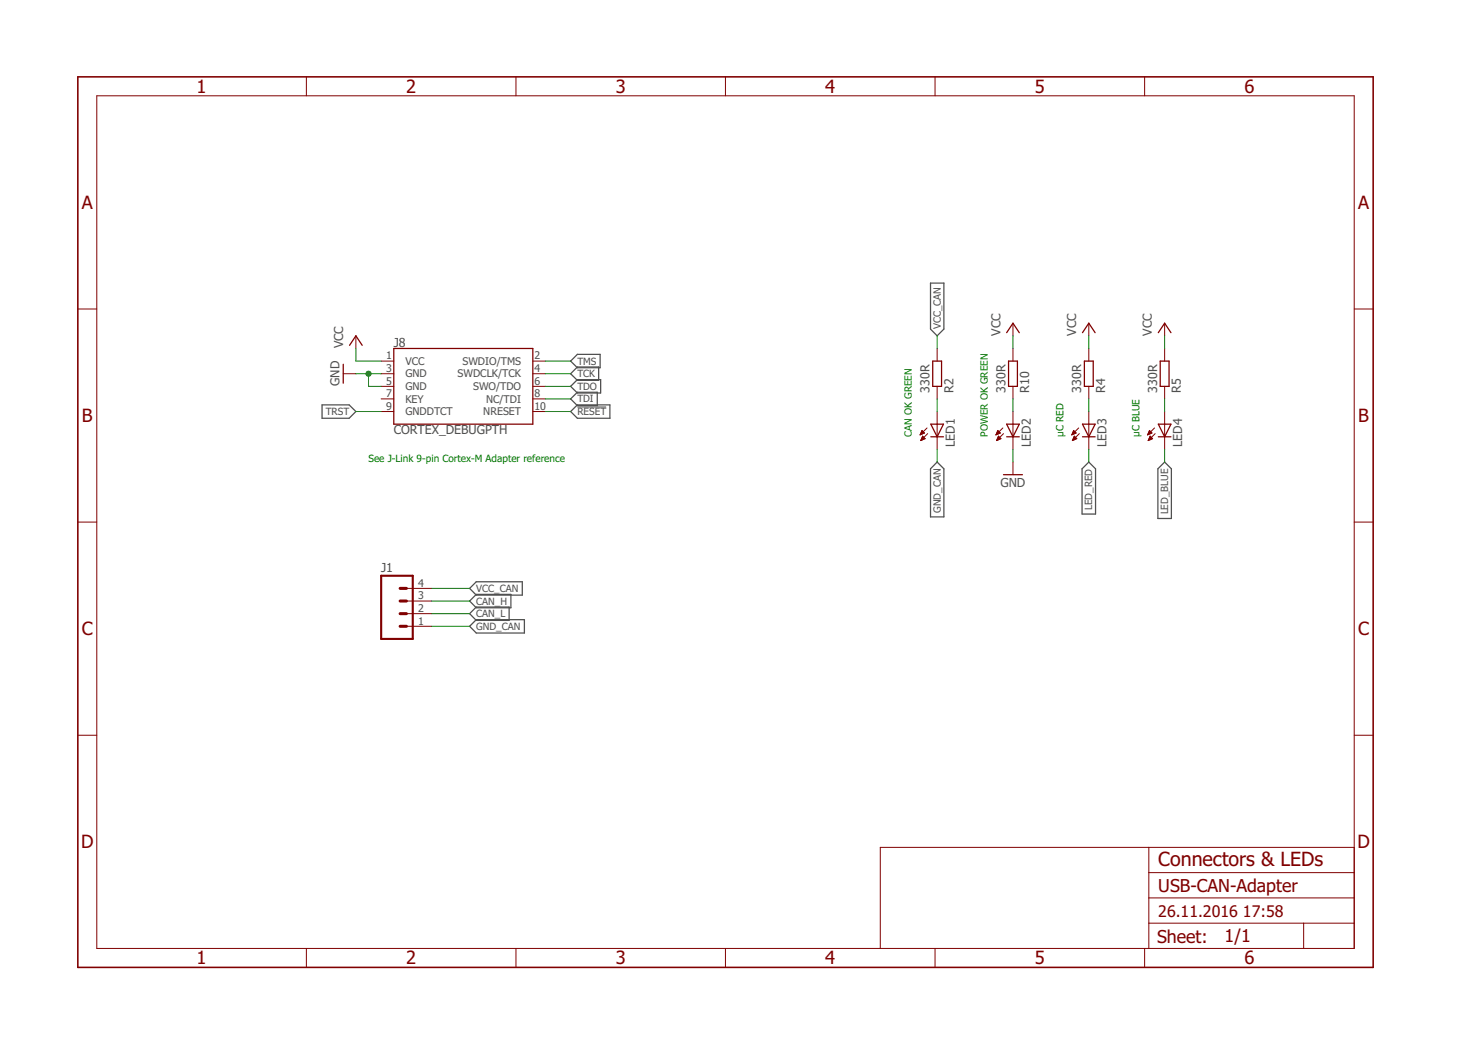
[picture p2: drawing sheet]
<svg xmlns="http://www.w3.org/2000/svg" width="297mm" height="210mm" viewBox="0 0 297 210" stroke-linecap="round" stroke-linejoin="round" font-family="sans-serif">
<g fill="none" stroke="#505050" stroke-width=".25">
<path d="M187 56.9h2.7v9.3l-1.4 1.3-1.3-1.3zM114.7 72.6l1.3-1.4h4.6v2.7h-4.6zM114.7 75.1l1.3-1.3h4.3v2.7h-4.3zM114.7 77.7l1.3-1.4h4.7v2.7h-4.7zM64.7 81.4h5.5l1.3 1.3-1.3 1.4h-5.5zM114.7 80.2l1.3-1.3h4v2.7h-4zM114.7 82.7l1.3-1.3h6.6v2.7h-6.6zM188.3 92.9l1.4 1.4v9.6h-2.7v-9.6zM218.8 92.9l1.4 1.4v9.1h-2.7v-9.1zM234.1 92.9l1.3 1.4v9.9h-2.7v-9.9zM94.4 118.3l1.3-1.3h9.3v2.7h-9.3zM94.4 123.4l1.3-1.4h6.6v2.7h-6.6z"/>
<path d="M94.4 120.8l1.3-1.3h7v2.7h-7zM94.4 125.9l1.3-1.3h9.7v2.7h-9.7z"/>
</g>
<path d="M116 81.8h5.8" fill="none" stroke="#505050" stroke-width=".2"/>
<g fill="none" stroke="#800000" stroke-width=".2">
<path d="M19.5 19.3h252.7v171.4h-252.7zM61.6 15.5v3.8M103.7 15.5v3.8M145.8 15.5v3.8M187.9 15.5v3.8M230 15.5v3.8M15.6 62.1h3.9M69 75.1h2.5M71.5 67.5v2.6M76.6 72.6h2.5M76.6 75.1h2.5M76.6 77.7h2.5"/>
<path d="M107.1 72.6h2.5M107.1 75.1h2.5M107.1 77.7h2.5M188.3 70.1v2.5M188.3 77.7v2.5M203.6 65v2.5M203.6 70.1v2.5M203.6 77.7v2.5M218.8 65v2.5M218.8 70.1v2.5M218.8 77.7v2.5M234.1 65v2.5"/>
<path d="M234.1 70.1v2.5M234.1 77.7v2.5M272.2 62.1h3.8M76.6 80.2h2.5M76.6 82.7h2.5M107.1 80.2h2.5M107.1 82.7h2.5M185 87.4h.2M185 87.2h.4M185.1 87.1h.6M185.1 88.6h.1M185.1 88.4h.3"/>
<path d="M185.1 87h.6M185.2 86.9h.4M185.2 88.3h.5M185.2 88.2h.7M185.2 86.7h.3M185.3 86.6h.1M185.3 88.1h.5M185.3 86.6l.5 .5-.9 .3zM185.3 87.9h.4M185.4 87.8h.1M185.4 87.7l.5 .5-.9 .4zM185.4 87.7h.1"/>
<path d="M186.3 86l-1.4 1.4M186.4 87.2l-1.4 1.4M188.3 82.7v7.7M200.2 87.4h.2M200.3 87.2h.4M200.3 87.1h.7M200.3 88.6h.1M200.3 88.4h.4M200.4 87h.6M200.4 86.9h.4M200.4 88.3h.5M200.4 86.7h.3"/>
<path d="M200.4 88.2h.7M200.5 86.6h.1M200.5 88.1h.5M200.5 86.6l.5 .5-.8 .3zM200.6 87.9h.3M200.6 87.8h.2M200.7 87.7h.1M200.7 87.7l.5 .5-.9 .4zM201.5 86l-1.3 1.4M201.7 87.2l-1.4 1.4M203.6 82.7v7.7M203.6 92.9v2.5"/>
<path d="M215.4 87.4h.2M215.5 87.2h.4M215.5 87.1h.7M215.5 88.6h.1M215.6 88.4h.3M215.6 87h.6M215.6 86.9h.5M215.6 88.3h.6M215.7 86.7h.3M215.7 88.2h.7M215.8 86.6h.1M215.8 88.1h.5"/>
<path d="M215.8 86.6l.5 .5-.9 .3zM215.8 87.9h.4M215.9 87.8h.1M215.9 87.7h.1M216.4 88.2l-.5-.5-.4 .9M216.4 88.2l-.9 .4M216.8 86l-1.4 1.4M216.9 87.2l-1.4 1.4M218.8 82.7v7.7M230.7 87.4h.2M230.7 87.2h.5M230.8 87.1h.6"/>
<path d="M230.8 88.6h.1M230.8 87h.6M230.8 88.4h.3M230.9 86.9h.4M230.9 88.3h.5M230.9 86.7h.3M230.9 88.2h.7M231 86.6h.1M231 88.1h.5M231 86.6l.5 .5-.9 .3zM231 87.9h.4M231.1 87.8h.2"/>
<path d="M231.1 87.7h.1M231.1 87.7l.5 .5-.8 .4zM232 86l-1.4 1.4M232.2 87.2l-1.4 1.4M234.1 82.7v7.7M15.6 105h3.9M81.7 118.3h5.1M272.2 105h3.8M81.7 125.9h5.1M81.7 123.4h5.1M81.7 120.8h5.1M15.6 147.8h3.9"/>
<path d="M272.2 147.8h3.8M230.9 170.4v20.3M230.9 175.5h41.3M272.2 170.4h-95.3v20.3M61.6 190.7v3.8M103.7 190.7v3.8M145.8 190.7v3.8M187.9 190.7v3.8M230 190.7v3.8M230.9 185.6h41.3M230.9 180.5h41.3M262 185.6v5.1"/>
</g>
<path d="M15.6 15.5h260.4v179h-260.4z" fill="none" stroke="#800000" stroke-width=".32"/>
<path d="M76.6 115.8h6.4v12.7h-6.4z" fill="none" stroke="#800000" stroke-width=".42"/>
<path d="M80.4 118.3h1.3M80.4 120.8h1.3M80.4 123.4h1.3M80.4 125.9h1.3" fill="none" stroke="#800000" stroke-width=".61"/>
<g fill="none" stroke="#800000" stroke-width=".25">
<path d="M69 73.2v3.8M70.3 69.4l1.2-1.9 1.3 1.9M79.1 70.1h28v15.2h-28zM187.5 72.6h1.7v5.1h-1.7zM202.3 66.9l1.3-1.9 1.3 1.9M202.7 72.6h1.8v5.1h-1.8zM217.6 66.9l1.2-1.9 1.3 1.9M217.9 72.6h1.8v5.1h-1.8zM232.8 66.9l1.3-1.9 1.2 1.9M233.2 72.6h1.7v5.1h-1.7zM187.1 85.3h2.5l-1.3 2.5zM187.1 87.8h2.5"/>
<path d="M201.7 95.4h3.8M202.3 85.3h2.6l-1.3 2.5zM202.3 87.8h2.6M217.6 85.3h2.5l-1.3 2.5zM217.6 87.8h2.5M232.8 85.3h2.5l-1.2 2.5zM232.8 87.8h2.5"/>
</g>
<g fill="none" stroke="#008000" stroke-width=".2">
<path d="M71.5 75.1h5.1M71.5 70.1v2.5h5.1M74.1 75.1v2.6h2.5M109.6 75.1h5.1M109.6 77.7h5.1M109.6 72.6h5.1M188.3 67.5v2.6M203.6 67.5v2.6M218.8 67.5v2.6M234.1 67.5v2.6M71.5 82.7h5.1M109.6 80.2h5.1"/>
<path d="M109.6 82.7h5.1M188.3 80.2v2.5M188.3 90.4v2.5M203.6 80.2v2.5M203.6 90.4v2.5M218.8 80.2v2.5M218.8 90.4v2.5M234.1 80.2v2.5M234.1 90.4v2.5M86.8 118.3h7.6M86.8 123.4h7.6M86.8 120.8h7.6"/>
<path d="M86.8 125.9h7.6"/>
</g>
<circle cx="74.1" cy="75.1" r=".51" fill="#008000" stroke="#008000" stroke-width=".2"/>
<text font-size="3.9" fill="#800000" x="232.8" y="174.2">Connectors &amp; LEDs</text>
<g font-size="3.7" fill="#800000">
<text x="39.5" y="18.6">1</text>
<text x="81.6" y="18.6">2</text>
<text x="123.7" y="18.6">3</text>
<text x="165.9" y="18.6">4</text>
<text x="208" y="18.6">5</text>
<text x="250.1" y="18.6">6</text>
<text x="16.4" y="42">A</text>
<text x="273" y="42">A</text>
<text x="16.5" y="84.8">B</text>
<text x="273" y="84.8">B</text>
<text x="16.4" y="127.7">C</text>
<text x="273" y="127.7">C</text>
<text x="16.3" y="170.6">D</text>
<text x="272.8" y="170.6">D</text>
<text x="39.5" y="193.9">1</text>
<text x="81.6" y="193.9">2</text>
<text x="123.7" y="193.9">3</text>
<text x="165.9" y="193.9">4</text>
<text x="208" y="193.9">5</text>
<text x="250.1" y="193.9">6</text>
</g>
<g font-size="3.6" fill="#800000">
<text x="232.8" y="179.3">USB-CAN-Adapter</text>
<text x="232.5" y="189.5">Sheet:</text>
<text x="246.1" y="189.4">1/1</text>
</g>
<g font-size="3.2" fill="#800000">
<text x="232.8" y="184.3">26.11.2016</text>
<text x="249.8" y="184.3">17:58</text>
</g>
<g font-size="2.5" fill="#505050">
<text x="69" y="70.1" transform="rotate(-90 69 70.1)">VCC</text>
<text x="79.1" y="69.8">J8</text>
<text x="201" y="67.5" transform="rotate(-90 201 67.5)">VCC</text>
<text x="216.3" y="67.5" transform="rotate(-90 216.3 67.5)">VCC</text>
<text x="231.5" y="67.5" transform="rotate(-90 231.5 67.5)">VCC</text>
<text x="68.2" y="77.6" transform="rotate(-90 68.2 77.6)">GND</text>
<text x="186.8" y="78.9" transform="rotate(-90 186.8 78.9)">330R</text>
<text x="191.6" y="78.9" transform="rotate(-90 191.6 78.9)">R2</text>
<text x="202.1" y="78.9" transform="rotate(-90 202.1 78.9)">330R</text>
<text x="206.9" y="78.9" transform="rotate(-90 206.9 78.9)">R10</text>
<text x="217.3" y="78.9" transform="rotate(-90 217.3 78.9)">330R</text>
<text x="222.1" y="78.9" transform="rotate(-90 222.1 78.9)">R4</text>
<text x="232.5" y="78.9" transform="rotate(-90 232.5 78.9)">330R</text>
<text x="237.3" y="78.9" transform="rotate(-90 237.3 78.9)">R5</text>
<text x="79.1" y="87.3">CORTEX_DEBUGPTH</text>
<text x="191.9" y="89.9" transform="rotate(-90 191.9 89.9)">LED1</text>
<text x="207.1" y="89.9" transform="rotate(-90 207.1 89.9)">LED2</text>
<text x="222.4" y="89.9" transform="rotate(-90 222.4 89.9)">LED3</text>
<text x="237.6" y="89.9" transform="rotate(-90 237.6 89.9)">LED4</text>
<text x="201" y="98">GND</text>
<text x="76.6" y="115">J1</text>
</g>
<g font-size="2.1" fill="#505050">
<text x="77.6" y="72.2">1</text>
<text x="77.6" y="74.8">3</text>
<text x="77.6" y="77.3">5</text>
<text x="81.5" y="73.4">VCC</text>
<text x="81.5" y="75.9">GND</text>
<text x="92" y="75.9">SWDCLK/TCK</text>
<text x="92.9" y="73.4">SWDIO/TMS</text>
<text x="107.4" y="77.3">6</text>
<text x="107.4" y="74.8">4</text>
<text x="107.4" y="72.2">2</text>
<text x="77.6" y="79.9">7</text>
<text x="77.6" y="82.4">9</text>
<text x="81.5" y="78.4">GND</text>
<text x="81.5" y="81">KEY</text>
<text x="81.5" y="83.5">GNDDTCT</text>
<text x="95.1" y="78.4">SWO/TDO</text>
<text x="97.1" y="83.5">NRESET</text>
<text x="97.7" y="81">NC/TDI</text>
<text x="107.4" y="82.4">10</text>
<text x="107.4" y="79.9">8</text>
<text x="84" y="118">4</text>
<text x="84" y="125.6">1</text>
<text x="84" y="123">2</text>
<text x="84" y="120.5">3</text>
</g>
<g font-size="2" fill="#505050">
<text x="189.1" y="66.2" transform="rotate(-90 189.1 66.2)">VCC_CAN</text>
<text x="116" y="73.3">TMS</text>
<text x="116" y="75.8">TCK</text>
<text x="65.5" y="83.5">TRST</text>
<text x="116" y="80.9">TDI</text>
<text x="116" y="78.4">TDO</text>
<text x="116" y="83.5">RESET</text>
<text x="189.1" y="103.1" transform="rotate(-90 189.1 103.1)">GND_CAN</text>
<text x="219.5" y="102.6" transform="rotate(-90 219.5 102.6)">LED_RED</text>
<text x="234.8" y="103.4" transform="rotate(-90 234.8 103.4)">LED_BLUE</text>
<text x="95.7" y="119">VCC_CAN</text>
<text x="95.7" y="124.1">CAN_L</text>
<text x="95.7" y="121.6">CAN_H</text>
<text x="95.7" y="126.6">GND_CAN</text>
</g>
<g font-size="2" fill="#008000">
<text x="183.3" y="87.8" transform="rotate(-90 183.3 87.8)">CAN OK GREEN</text>
<text x="198.5" y="87.8" transform="rotate(-90 198.5 87.8)">POWER OK GREEN</text>
<text x="213.7" y="87.8" transform="rotate(-90 213.7 87.8)">µC RED</text>
<text x="229" y="87.8" transform="rotate(-90 229 87.8)">µC BLUE</text>
<text x="74.1" y="92.9">See J-Link 9-pin Cortex-M Adapter reference</text>
</g>
</svg>
